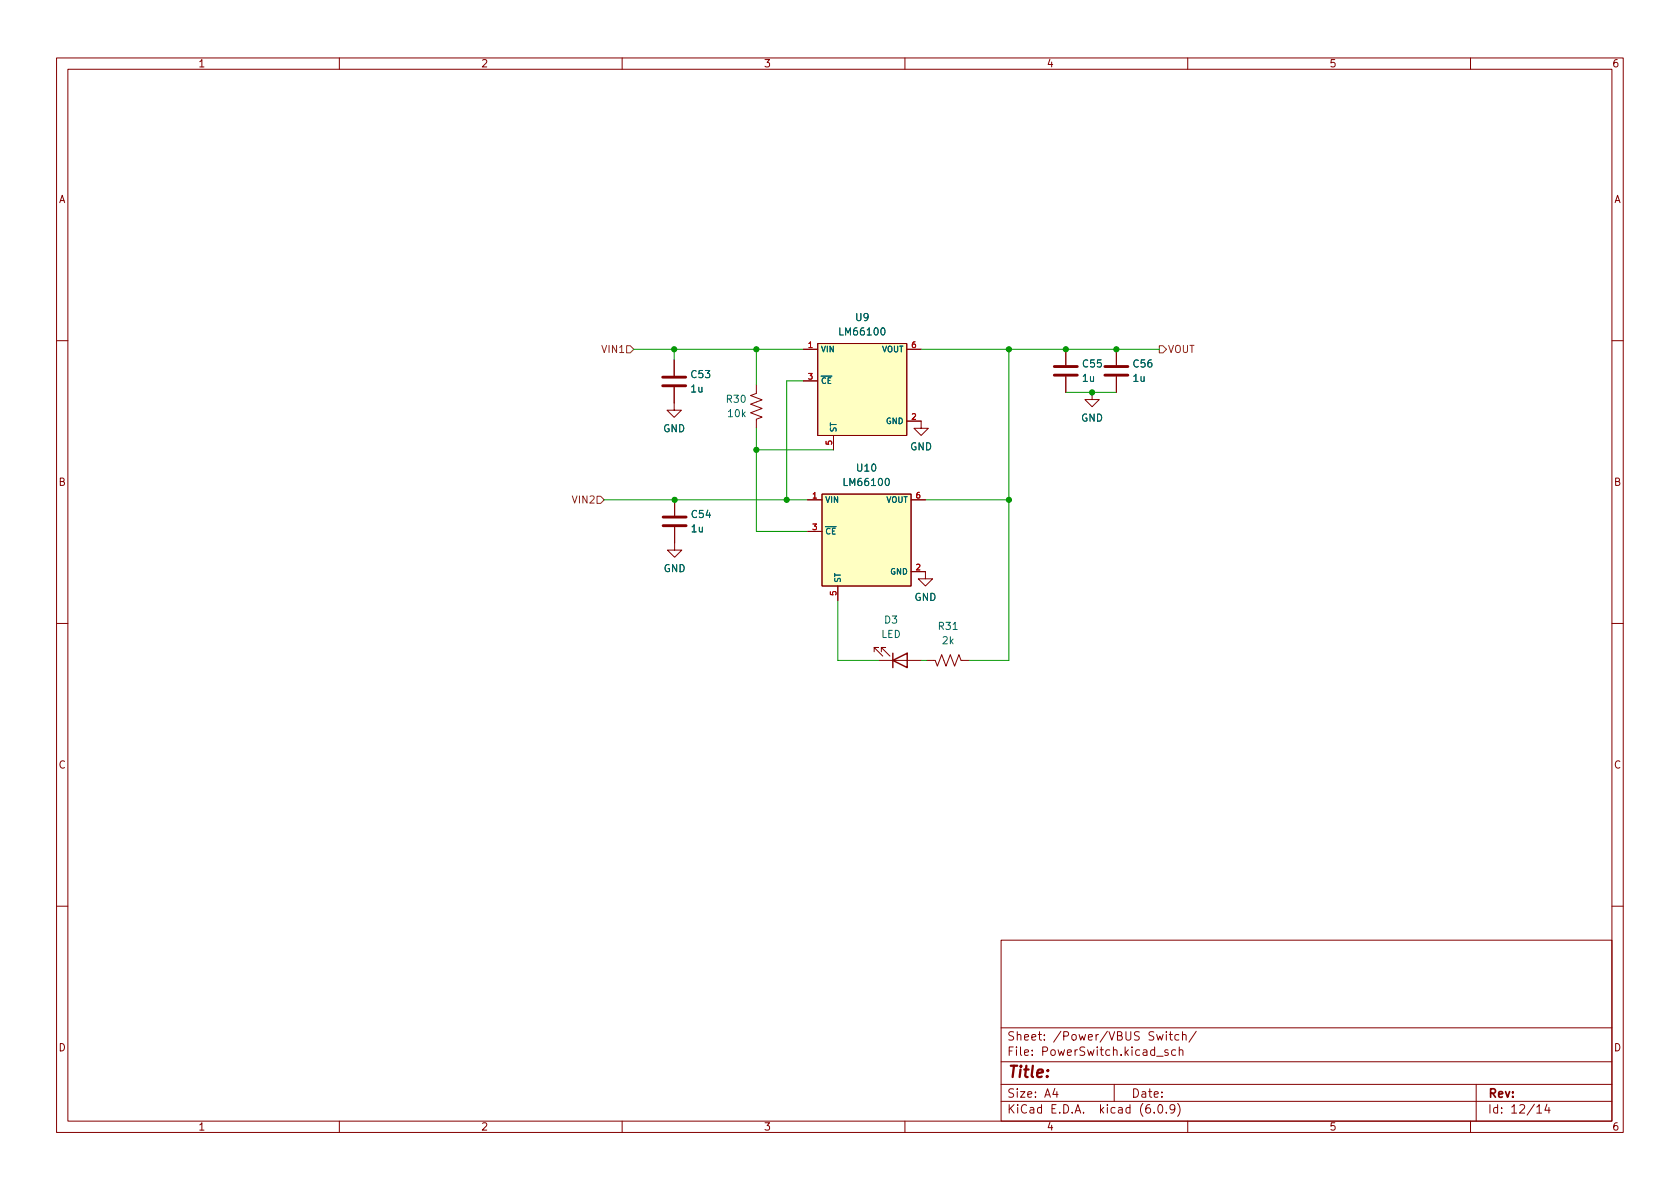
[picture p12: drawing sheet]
<svg xmlns="http://www.w3.org/2000/svg" width="297mm" height="210mm" viewBox="0 0 297 210" stroke-linecap="round" stroke-linejoin="round" font-family="sans-serif">
<g fill="none" stroke="#840000" stroke-width=".18">
<path d="M10 10.2h277v190.1h-277zM12 12.2h273v186.1h-273zM60 10.2v2M110 10.2v2M160 10.2v2M210 10.2v2M260 10.2v2M10 60.2h2M119.2 68.5v4h1.3l-1.3 1.3-1.3-1.3h1.3M119.2 63.6v2.8M133.7 68v1.6l-1 .3 2 .8-2 .8 2 .7-2 .8 2 .8-1 .3v1.6M142 61.8h2.6"/>
<path d="M142 67.4h2.6M144.6 60.8h15.7v16.2h-15.7zM147.4 77v2.5M160.3 74.5h2.6v1.2h1.2l-1.2 1.3-1.3-1.3h1.3M160.3 61.8h2.6M188.4 61.8v2.8M188.4 66.6v2.8M193.1 69.4v1.3h1.3l-1.3 1.2-1.3-1.2h1.3M197.4 61.8v2.8M197.4 66.6v2.8M285 60.2h2M119.3 93.2v4.1h1.2l-1.2 1.2-1.3-1.2h1.3"/>
<path d="M119.3 88.4v2.8M142.8 88.4h2.5M142.8 94h2.5M145.3 87.4h15.8v16.2h-15.8zM161.1 88.4h2.5M10 110.2h2M148.1 103.6v2.6M154.6 115.3v-.8h.7h-.7l1.5 1.5M155.3 116.8h7.6M155.8 115.3v-.8h.8h-.8l1.6 1.5M161.1 101.1h2.5v1.3h1.3l-1.3 1.2-1.2-1.2h1.2M163.8 116.8h1.6l.3 1 .8-2 .8 2 .7-2 .8 2 .7-2 .4 1h1.5"/>
<path d="M285 110.2h2M10 160.2h2M177 166.3h108v32h-108zM285 160.2h2M60 198.3v2M110 198.3v2M160 198.3v2M177 194.8h108M177 191.8h108M177 187.8h108M177 181.8h108M186.5 192.5l-.4 1h1"/>
<path d="M186.9 193v1M197 191.8v3M204.1 196.7v.1M204.5 182.9l.3 1 .3-.7 .3 .7 .2-1M204.5 186.8h1.1M204.9 195.4l.2-.1a.81 .81 0 0 1 .6 .7 .81 .81 0 0 1-.3 .8h-.2a.81 .81 0 0 1-.6-.6 .81 .81 0 0 1 .3-.8zM206.2 196.7v.1M206.2 182.4v.2M206.2 182.9v1M206.5 185.7l-.4-.1-.2 .2 .1 .3 .5 .1v.4h-.6M206.7 182.9h.6M206.9 182.4v1.3l.4 .2"/>
<path d="M207.7 196l-.3 .3h-.3l-.2-.3 .1-.6 .4-.1 .2 .2a.99 .99 0 0 1-.3 1.3h-.3M207.9 185.7l-.5-.1-.3 .3v.4l.2 .3h.6M208.2 195.1a1.72 1.72 0 0 1 0 2.3M208.4 183l-.4-.1-.3 .3v.4l.2 .3h.5M208.5 185.8l.2-.2 .4 .1v.9M208.5 185.1v1.5M209.1 183.1l.2-.2 .3 .1 .1 .9M209.1 182.4v1.5M210 198.3v2M211.5 182.4l-1.3 1.9M260 198.3v2M261 191.8v6.5"/>
<path d="M271.7 195.8l.5-.5v1.5M271.7 196.8h.9M273.5 195.3l-.4 1h1M273.9 195.8v1"/>
</g>
<path d="M117.2 68.2h4M117.2 66.7h4M186.4 66.3h4.1M186.4 64.8h4.1M195.4 66.3h4M195.4 64.8h4M117.2 93h4.1M117.2 91.4h4.1" fill="none" stroke="#840000" stroke-width=".51"/>
<g fill="#ffffc2" stroke="#ffffc2" stroke-width=".18">
<path d="M144.6 60.8h15.7v16.2h-15.7z"/>
<path d="M145.3 87.4h15.8v16.2h-15.8z"/>
</g>
<path d="M157.9 116.8l2.5-1.3v2.6zM157.9 115.5v2.6" fill="none" stroke="#840000" stroke-width=".25"/>
<path d="M110.8 61.1h.6l.7 .7-.7 .6h-.6zM205 61.1h.6l.6 .7-.6 .6h-.6zM105.6 87.8h.6l.6 .6-.6 .6h-.6z" fill="none" stroke="#725600" stroke-width=".18"/>
<g fill="none" stroke="#009600" stroke-width=".18">
<path d="M112.1 61.8h29.9M119.2 61.8v1.8M133.7 61.8v6.2M133.7 75.7v18.3h9.1M133.7 79.5h13.7M142 67.4h-2.9v21M162.9 61.8h42.1M178.4 61.8v55h-7M188.4 69.4h9M106.8 88.4h36M163.6 88.4h14.8M148.1 106.2v10.6h7.2"/>
<path d="M162.9 116.8h.9"/>
</g>
<g fill="#009600" stroke="#009600" stroke-width=".18">
<circle cx="133.7" cy="61.8" r=".46"/>
<circle cx="139.1" cy="88.4" r=".46"/>
<circle cx="133.7" cy="79.5" r=".46"/>
<circle cx="119.3" cy="88.4" r=".46"/>
<circle cx="119.2" cy="61.8" r=".46"/>
<circle cx="188.4" cy="61.8" r=".46"/>
<circle cx="178.4" cy="61.8" r=".46"/>
<circle cx="178.4" cy="88.4" r=".46"/>
<circle cx="193.1" cy="69.4" r=".46"/>
<circle cx="197.4" cy="61.8" r=".46"/>
</g>
<text font-size="2.8" fill="#840000" x="178" y="190.6">Title:</text>
<g font-size="2.1" fill="#840000">
<text x="178" y="184">Sheet: /Power/VBUS Switch/</text>
<text x="178" y="186.7">File: PowerSwitch.kicad_sch</text>
<text x="178" y="196.9">KiCad E.D.A. kicad (6.0.9)</text>
<text x="178" y="194.1">Size: A4</text>
<text x="200" y="194.1">Date:</text>
<text x="263" y="194.1">Rev:</text>
<text x="263" y="196.9">Id: 12/14</text>
</g>
<g font-size="1.8" fill="#840000">
<text x="35" y="11.9">1</text>
<text x="85" y="11.9">2</text>
<text x="135" y="11.9">3</text>
<text x="185" y="11.9">4</text>
<text x="235" y="11.9">5</text>
<text x="285" y="11.9">6</text>
<text x="10.3" y="35.9">A</text>
<text x="285.3" y="35.9">A</text>
<text x="10.3" y="85.9">B</text>
<text x="285.3" y="85.9">B</text>
<text x="10.3" y="135.9">C</text>
<text x="285.3" y="135.9">C</text>
<text x="10.3" y="185.9">D</text>
<text x="285.3" y="185.9">D</text>
<text x="35" y="199.9">1</text>
<text x="85" y="199.9">2</text>
<text x="135" y="199.9">3</text>
<text x="185" y="199.9">4</text>
<text x="235" y="199.9">5</text>
<text x="285" y="199.9">6</text>
</g>
<g font-size="1.8" fill="#006464">
<text x="148.7" y="59.3">LM66100</text>
<text x="151.3" y="56.8">U9</text>
<text x="191.5" y="65">C55</text>
<text x="200.5" y="65">C56</text>
<text x="122.2" y="69.4">1u</text>
<text x="122.3" y="66.8">C53</text>
<text x="128.5" y="71.2">R30</text>
<text x="191.4" y="67.5">1u</text>
<text x="200.4" y="67.5">1u</text>
<text x="117.2" y="76.4">GND</text>
<text x="128.8" y="73.8">10k</text>
<text x="191.1" y="74.5">GND</text>
<text x="151.6" y="83.4">U10</text>
<text x="160.9" y="79.6">GND</text>
<text x="149.5" y="85.9">LM66100</text>
<text x="122.3" y="94.1">1u</text>
<text x="122.3" y="91.6">C54</text>
<text x="117.3" y="101.2">GND</text>
<text x="161.7" y="106.2">GND</text>
<text x="155.8" y="112.8">LED</text>
<text x="156.4" y="110.3">D3</text>
<text x="166" y="111.4">R31</text>
<text x="166.7" y="113.9">2k</text>
</g>
<g font-size="1.8" fill="#725600">
<text x="106.7" y="62.4">VIN1</text>
<text x="206.4" y="62.4">VOUT</text>
<text x="101.4" y="89">VIN2</text>
</g>
<g font-size="1.4" fill="#a90000">
<text x="142.9" y="61.5">1</text>
<text x="161.2" y="61.5">6</text>
<text x="142.9" y="67.1">3</text>
<text x="161.2" y="74.2">2</text>
<text x="147.1" y="78.7" transform="rotate(-90 147.1 78.7)">5</text>
<text x="143.7" y="88.1">1</text>
<text x="162" y="88.1">6</text>
<text x="143.7" y="93.7">3</text>
<text x="162" y="100.8">2</text>
<text x="147.9" y="105.3" transform="rotate(-90 147.9 105.3)">5</text>
</g>
<g font-size="1.4" fill="#006464">
<text x="145.1" y="62.3">VIN</text>
<text x="155.9" y="62.3">VOUT</text>
<text x="145.1" y="67.9">~{CE}</text>
<text x="147.9" y="76.5" transform="rotate(-90 147.9 76.5)">ST</text>
<text x="156.7" y="75">GND</text>
<text x="145.8" y="88.9">VIN</text>
<text x="156.6" y="88.9">VOUT</text>
<text x="145.8" y="94.5">~{CE}</text>
<text x="157.4" y="101.6">GND</text>
<text x="148.6" y="103.1" transform="rotate(-90 148.6 103.1)">ST</text>
</g>
</svg>
